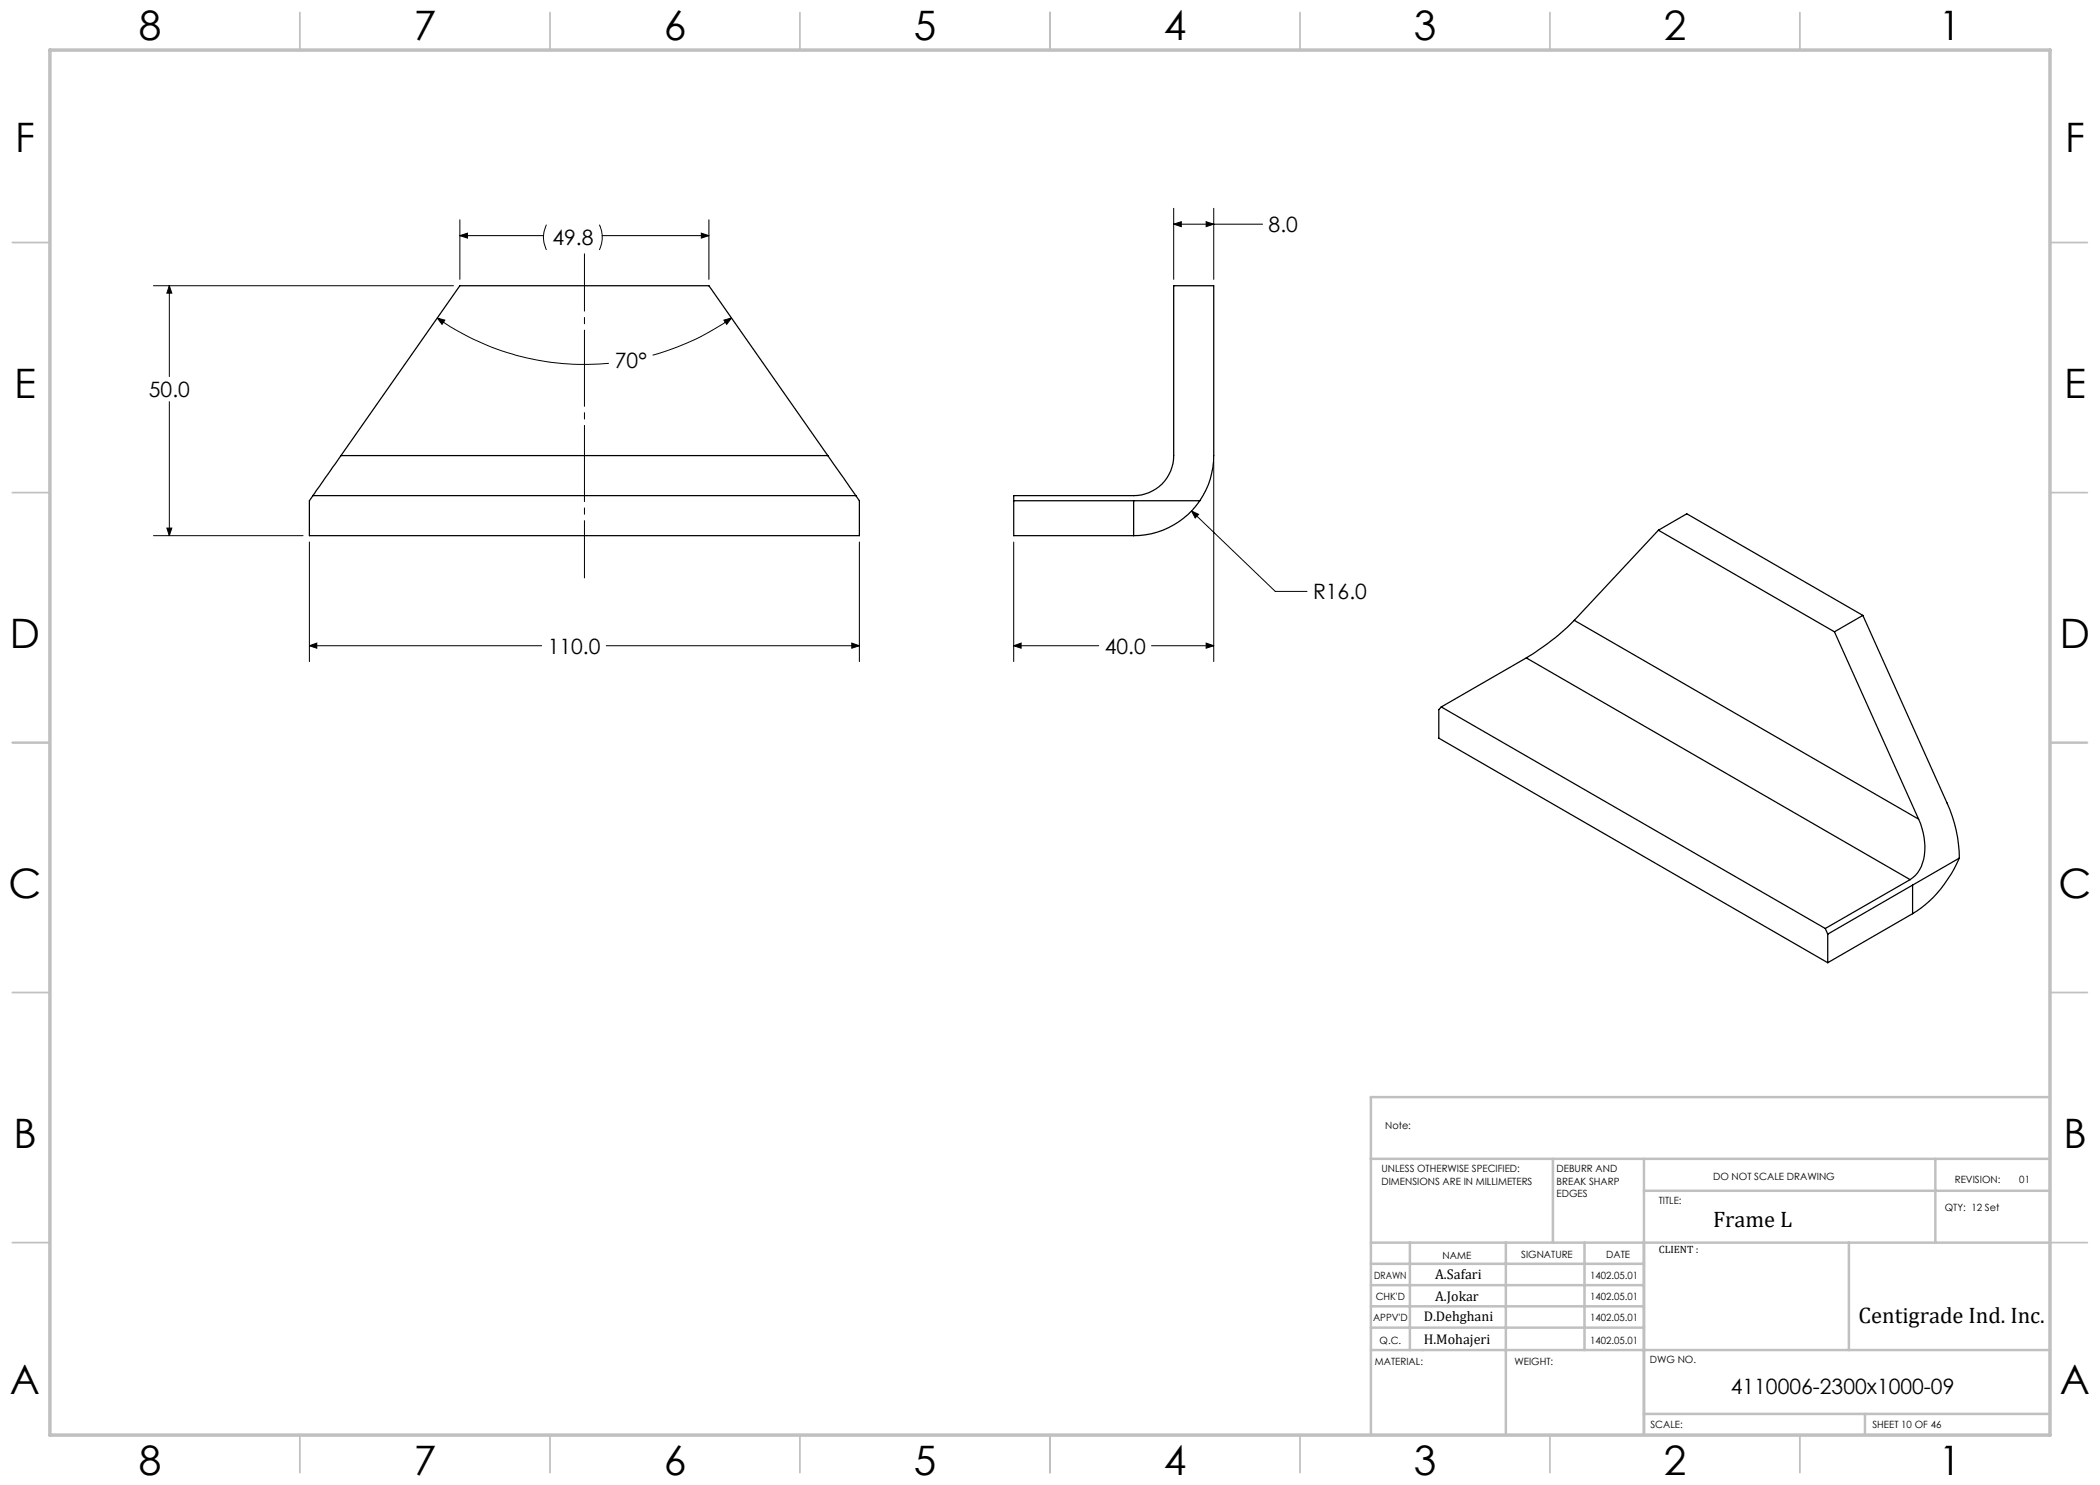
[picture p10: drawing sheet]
<svg xmlns="http://www.w3.org/2000/svg" width="420mm" height="297mm" viewBox="0 0 420 297" stroke-linecap="round" stroke-linejoin="round" font-family="sans-serif">
<g fill="none" stroke="#000" stroke-width=".2">
<path d="M30.7 57.1h60M33.9 57.1l.5 1.5h-1zM33.9 57.1v18.2M92 47.1l1.5-.5v1zM92 44v11.9M92 47.1h16.7M109.3 44.9a5.6 5.6 0 0 0 0 5.1M119.9 44.9a5.9 5.9 0 0 1 0 5.1M120.4 47.1h21.4M140.3 46.6l1.5 .5-1.5 .5zM141.8 44v11.9M234.7 44.8l1.6-.5v1z"/>
<path d="M234.7 41.7v14.2M234.7 44.8h17.8M241.2 44.3l1.5 .5-1.5 .5zM242.7 41.7v14.2M87.5 63.6l1.5 .4-.6 .9zM87.5 63.6a51 51 0 0 0 34.3 9.1M144.8 64l1.5-.4-1 1.3zM146.3 63.6a49.6 49.6 0 0 1-15.8 7.4M33.9 80.3v26.8M242.7 92.4v39.9M30.7 107.1h29.9M33.4 105.6h1l-.5 1.5z"/>
<path d="M61.9 108.4v23.9M171.9 108.4v23.9M202.7 108.4v23.9M238.3 102.2l1.4 .7-.7 .7zM238.3 102.2l16.8 16.1h6.3M61.9 129.1l1.5-.5v1zM61.9 129.1h46.4M121.2 129.1h50.7M170.4 128.6l1.5 .5-1.5 .5zM202.7 129.1l1.5-.5v1zM202.7 129.1h17M230.3 129.1h12.4"/>
<path d="M241.2 128.6l1.5 .5-1.5 .5z"/>
</g>
<path d="M116.9 50.8v64.8" fill="none" stroke="#000" stroke-width=".2" stroke-dasharray="15.2 1.3 1.3 1.3" stroke-dashoffset="3.8"/>
<g fill="none" stroke="#c0c0c0" stroke-width=".35">
<path d="M60 2.5v7.5M110 2.5v7.5M160 2.5v7.5M210 2.5v7.5M260 2.5v7.5M310 2.5v7.5M360 2.5v7.5M2.5 48.5h7.5M410 48.5h7.5M2.5 98.5h7.5M410 98.5h7.5M2.5 148.5h7.5"/>
<path d="M410 148.5h7.5M2.5 198.5h7.5M410 198.5h7.5M2.5 248.5h7.5M410 248.5h7.5M60 287v7.5M110 287v7.5M160 287v7.5M210 287v7.5M260 287v7.5M310 287v7.5M360 287v7.5"/>
</g>
<g fill="none" stroke="#c0c0c0" stroke-width=".5">
<path d="M410 219.4h-135.8v67.4M274.2 231.8h135.8M310.6 231.8v16.7M328.8 231.8v55.2M328.8 238.2h81.2M387.1 231.8v16.7M274.2 248.5h135.8M274.2 257h54.6M274.2 252.8h54.6M282 248.5v21.5M301.2 248.5v38.3M316.9 248.5v21.5"/>
<path d="M369.8 248.5v21.5M274.2 265.5h54.6M274.2 261.3h54.6M274.2 270h135.8M328.8 282.8h81.2M373 282.8v4.2"/>
</g>
<path d="M10 10h400v277h-400z" fill="none" stroke="#c0c0c0" stroke-width=".7"/>
<path d="M170.4 128.6l1.5 .5-1.5 .5zM61.9 129.1l1.5-.5v1zM33.4 105.6h1l-.5 1.5zM33.9 57.1l.5 1.5h-1zM87.5 63.6l1.5 .4-.6 .9zM144.8 64l1.5-.4-1 1.3zM140.3 46.6l1.5 .5-1.5 .5zM92 47.1l1.5-.5v1zM241.2 44.3l1.5 .5-1.5 .5zM234.7 44.8l1.6-.5v1zM202.7 129.1l1.5-.5v1zM241.2 128.6l1.5 .5-1.5 .5zM238.3 102.2l.7 1.4 .7-.7z" fill="#000"/>
<g fill="none" stroke="#000" stroke-width=".25">
<path d="M62.6 99.1l-.7 1.1v6.9h110v-6.9l-.7-1.1M62.6 99.1h108.6M68.2 91.1l-5.6 8M68.2 91.1h97.4M68.2 91.1l23.8-34h49.8l23.8 34M165.6 91.1l5.6 8M202.7 100.2h37.3M226.7 100.2v6.9M240 100.2a15.9 15.9 0 0 0 2.7-9.1v-34h-8v34a8 8 0 0 1-8 8h-24v8h24M240 100.2a16.1 16.1 0 0 1-13.3 6.9M331.7 106l-16.8 18.1M331.7 106l35.2 20.4"/>
<path d="M331.7 106l5.7-3.2 35.2 20.3M305.3 131.6l-17 9.8M305.3 131.6l76.7 44.3M314.9 124.1a50.3 50.3 0 0 1-9.6 7.5M314.9 124.1l68.8 39.7M366.9 126.4l16.8 37.4M372.6 123.1l16.8 37.5a27.1 27.1 0 0 1 2.5 11M372.6 123.1l-5.7 3.3M288.3 141.4l-.5 .5v5.7l77.7 44.9M288.3 141.4l76.8 44.3M382 175.9l-16.9 9.8M382.5 177v5.7"/>
<path d="M383.7 163.8a11.5 11.5 0 0 1 .2 10.2 5.3 5.3 0 0 1-1.9 1.9M391.9 171.6a24 24 0 0 1-9.4 11.1M391.9 171.6l-26.4 15.2M365.1 185.7l.4 1.1M365.5 186.8v5.7M382.5 182.7l-17 9.8"/>
</g>
<g font-size="8.1">
<text x="27.8" y="8">8</text>
<text x="82.8" y="8">7</text>
<text x="132.8" y="8">6</text>
<text x="182.8" y="8">5</text>
<text x="232.8" y="8">4</text>
<text x="282.8" y="8">3</text>
<text x="332.8" y="8">2</text>
<text x="387.8" y="8">1</text>
<text x="3" y="30.4">F</text>
<text x="413" y="30.4">F</text>
<text x="2.8" y="79.6">E</text>
<text x="412.8" y="79.6">E</text>
<text x="2" y="129.6">D</text>
<text x="412" y="129.6">D</text>
<text x="1.7" y="179.6">C</text>
<text x="411.7" y="179.6">C</text>
<text x="2.7" y="229.6">B</text>
<text x="412.7" y="229.6">B</text>
<text x="2" y="278.9">A</text>
<text x="412" y="278.9">A</text>
<text x="27.8" y="295">8</text>
<text x="82.8" y="295">7</text>
<text x="132.8" y="295">6</text>
<text x="182.8" y="295">5</text>
<text x="232.8" y="295">4</text>
<text x="282.8" y="295">3</text>
<text x="332.8" y="295">2</text>
<text x="387.8" y="295">1</text>
</g>
<g font-size="4.5">
<text x="342.6" y="245.3">Frame L</text>
<text x="371.7" y="264.6">Centigrade Ind. Inc.</text>
</g>
<g font-size="4.2">
<text x="253.7" y="46.4">8.0</text>
<text x="110.5" y="49">49.8</text>
<text x="123" y="73.6">70°</text>
<text x="29.8" y="79.4">50.0</text>
<text x="262.6" y="119.9">R16.0</text>
<text x="109.5" y="130.7">110.0</text>
<text x="220.9" y="130.7">40.0</text>
<text x="346.2" y="278.8">4110006-2300x1000-09</text>
</g>
<g font-size="2.8">
<text x="287" y="255.9">A.Safari</text>
<text x="287" y="260.1">A.Jokar</text>
<text x="284.7" y="264.2">D.Dehghani</text>
<text x="284.7" y="268.7">H.Mohajeri</text>
</g>
<text font-size="2.1" x="331.8" y="250.7">CLIENT :</text>
<g font-size="2">
<text x="277" y="225.8">Note:</text>
<text x="276.3" y="234.5">UNLESS OTHERWISE SPECIFIED:</text>
<text x="276.3" y="237">DIMENSIONS ARE IN MILLIMETERS</text>
<text x="311.3" y="234.5">DEBURR AND</text>
<text x="311.3" y="237">BREAK SHARP</text>
<text x="311.3" y="239.5">EDGES</text>
<text x="342.6" y="236">DO NOT SCALE DRAWING</text>
<text x="391" y="236.6">REVISION:</text>
<text x="403.9" y="236.6">01</text>
<text x="331.8" y="240.8">TITLE:</text>
<text x="389" y="242.2">QTY: 12 Set</text>
<text x="288.5" y="251.7">NAME</text>
<text x="304.2" y="251.7">SIGNATURE</text>
<text x="321.2" y="251.7">DATE</text>
<text x="274.8" y="255.9">DRAWN</text>
<text x="318" y="255.9">1402.05.01</text>
<text x="275.1" y="260.1">CHK'D</text>
<text x="318" y="260.1">1402.05.01</text>
<text x="274.6" y="264.2">APPV'D</text>
<text x="275.9" y="268.7">Q.C.</text>
<text x="318" y="264.2">1402.05.01</text>
<text x="318" y="268.7">1402.05.01</text>
<text x="275" y="273">MATERIAL:</text>
<text x="302.9" y="273">WEIGHT:</text>
<text x="330" y="272.5">DWG NO.</text>
<text x="330.1" y="285.6">SCALE:</text>
<text x="374.5" y="285.6">SHEET 10 OF 46</text>
</g>
</svg>
